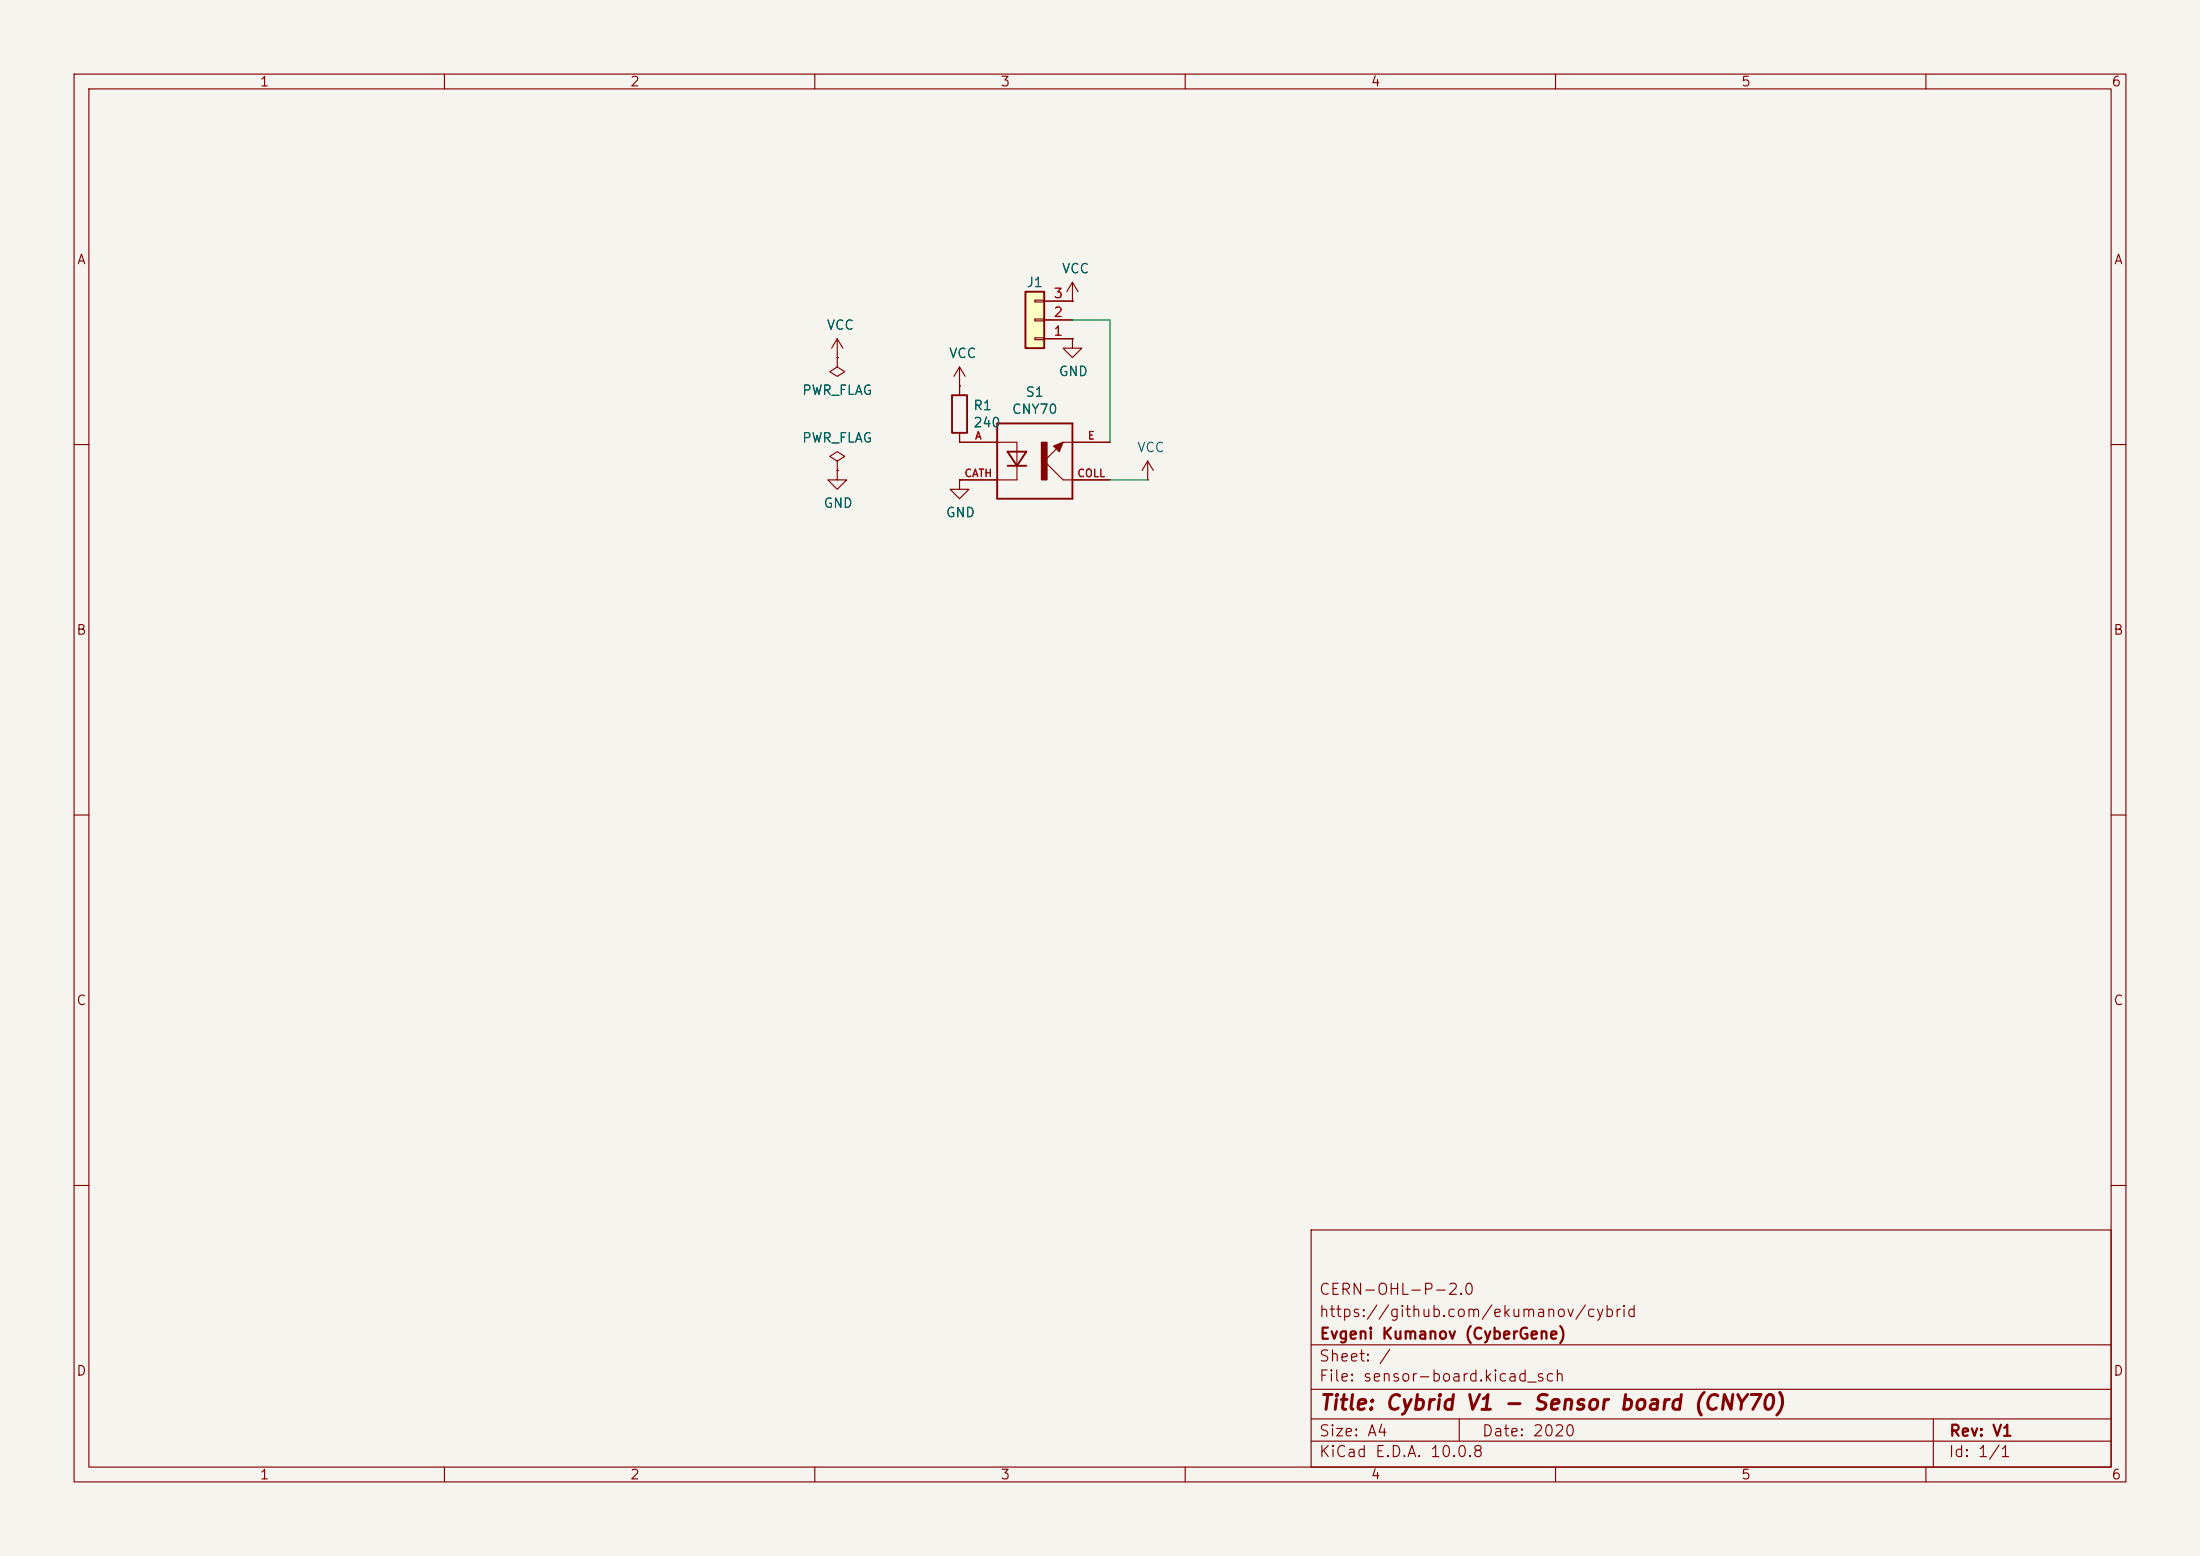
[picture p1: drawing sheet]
(kicad_sch
 (version 20260306)
 (generator "eeschema")
 (generator_version "10.0")
 (paper "A4")
 (title_block
  (title "Cybrid V1 - Sensor board (CNY70)")
  (date "2020")
  (rev "V1")
  (company "Evgeni Kumanov (CyberGene)")
  (comment 1 "https://github.com/ekumanov/cybrid")
  (comment 2 "CERN-OHL-P-2.0"))
 (lib_symbols
  (symbol "CNY70-CNY70_1"
   (pin_names
    (offset 1.016) (hide yes)) (exclude_from_sim no) (in_bom yes) (on_board yes)
   (in_pos_files yes)
   (duplicate_pin_numbers_are_jumpers no)
   (property "Reference" "U" (at -5.08 5.588 0) (show_name no) (do_not_autoplace no) (effects (font (size 1.27 1.27)) (justify left bottom)))
   (property "Value" "CNY70-CNY70" (at -5.08 -7.112 0) (show_name no) (do_not_autoplace no) (effects (font (size 1.27 1.27)) (justify left bottom)))
   (property "Footprint" "DIPS254W50P254L710H600Q4" (at 0 0 0) (show_name no) (do_not_autoplace no) (hide yes) (effects (font (size 1.27 1.27)) (justify left bottom)))
   (property "Datasheet" "CNY70" (at 0 0 0) (show_name no) (do_not_autoplace no) (hide yes) (effects (font (size 1.27 1.27)) (justify left bottom)))
   (property "Description" "" (at 0 0 0) (show_name no) (do_not_autoplace no) (hide yes) (effects (font (size 1.27 1.27))))
   (property "Field42" "None" (at 0 0 0) (show_name no) (do_not_autoplace no) (hide yes) (effects (font (size 1.27 1.27)) (justify left bottom)))
   (property "Field42_1" "PCB Mount Vishay" (at 0 0 0) (show_name no) (do_not_autoplace no) (hide yes) (effects (font (size 1.27 1.27)) (justify left bottom)))
   (property "Field42_2" "Vishay" (at 0 0 0) (show_name no) (do_not_autoplace no) (hide yes) (effects (font (size 1.27 1.27)) (justify left bottom)))
   (property "Field42_3" "CNY70 Series 1 mA 1.25 V 950 nm 200 mW Reflective Optical Sensor 4 Pin" (at 0 0 0) (show_name no) (do_not_autoplace no) (hide yes) (effects (font (size 1.27 1.27)) (justify left bottom)))
   (property "Field42_4" "Unavailable" (at 0 0 0) (show_name no) (do_not_autoplace no) (hide yes) (effects (font (size 1.27 1.27)) (justify left bottom)))
   (property "ki_locked" "" (at 0 0 0) (show_name no) (do_not_autoplace no) (effects (font (size 1.27 1.27))))
   (symbol "CNY70-CNY70_1_0_0"
    (polyline (pts (xy -5.08 5.08) (xy -5.08 -5.08)) (stroke (width 0.254) (type solid)) (fill (type none)))
    (polyline (pts (xy -5.08 -5.08) (xy 5.08 -5.08)) (stroke (width 0.254) (type solid)) (fill (type none)))
    (polyline (pts (xy -3.683 1.27) (xy -2.413 -0.635)) (stroke (width 0.254) (type solid)) (fill (type none)))
    (polyline (pts (xy -2.413 2.54) (xy -5.08 2.54)) (stroke (width 0.1524) (type solid)) (fill (type none)))
    (polyline (pts (xy -2.413 2.54) (xy -2.413 1.27)) (stroke (width 0.1524) (type solid)) (fill (type none)))
    (polyline (pts (xy -2.413 1.27) (xy -3.683 1.27)) (stroke (width 0.254) (type solid)) (fill (type none)))
    (polyline (pts (xy -2.413 -0.635) (xy -3.683 -0.635)) (stroke (width 0.254) (type solid)) (fill (type none)))
    (polyline (pts (xy -2.413 -0.635) (xy -2.413 1.27)) (stroke (width 0.1524) (type solid)) (fill (type none)))
    (polyline (pts (xy -2.413 -0.635) (xy -1.143 1.27)) (stroke (width 0.254) (type solid)) (fill (type none)))
    (polyline (pts (xy -2.413 -2.54) (xy -5.08 -2.54)) (stroke (width 0.1524) (type solid)) (fill (type none)))
    (polyline (pts (xy -2.413 -2.54) (xy -2.413 -0.635)) (stroke (width 0.1524) (type solid)) (fill (type none)))
    (polyline (pts (xy -1.143 1.27) (xy -2.413 1.27)) (stroke (width 0.254) (type solid)) (fill (type none)))
    (polyline (pts (xy -1.143 -0.635) (xy -2.413 -0.635)) (stroke (width 0.254) (type solid)) (fill (type none)))
    (rectangle (start 0.889 -2.54) (end 1.651 2.54) (stroke (width 0) (type solid)) (fill (type outline)))
    (polyline (pts (xy 1.27 0) (xy 3.81 -2.54)) (stroke (width 0.1524) (type solid)) (fill (type none)))
    (polyline (pts (xy 3.81 2.54) (xy 1.27 0)) (stroke (width 0.1524) (type solid)) (fill (type none)))
    (polyline (pts (xy 3.81 2.54) (xy 5.08 2.54)) (stroke (width 0.1524) (type solid)) (fill (type none)))
    (polyline (pts (xy 3.81 2.54) (xy 2.54 2.032) (xy 3.302 1.27)) (stroke (width 0.1524) (type solid)) (fill (type outline)))
    (polyline (pts (xy 3.81 -2.54) (xy 5.08 -2.54)) (stroke (width 0.1524) (type solid)) (fill (type none)))
    (polyline (pts (xy 5.08 5.08) (xy -5.08 5.08)) (stroke (width 0.254) (type solid)) (fill (type none)))
    (polyline (pts (xy 5.08 -5.08) (xy 5.08 5.08)) (stroke (width 0.254) (type solid)) (fill (type none)))
    (pin passive line (at -10.16 2.54 0) (length 5.08) (name "A" (effects (font (size 1.016 1.016)))) (number "A" (effects (font (size 1.016 1.016)))))
    (pin passive line (at -10.16 -2.54 0) (length 5.08) (name "CATH" (effects (font (size 1.016 1.016)))) (number "CATH" (effects (font (size 1.016 1.016)))))
    (pin passive line (at 10.16 -2.54 180) (length 5.08) (name "COLL" (effects (font (size 1.016 1.016)))) (number "COLL" (effects (font (size 1.016 1.016)))))
    (pin passive line (at 10.16 2.54 180) (length 5.08) (name "E" (effects (font (size 1.016 1.016)))) (number "E" (effects (font (size 1.016 1.016))))))
   (embedded_fonts no))
  (symbol "Connector_Generic:Conn_01x03"
   (pin_names
    (offset 1.016) (hide yes)) (exclude_from_sim no) (in_bom yes) (on_board yes)
   (in_pos_files yes)
   (duplicate_pin_numbers_are_jumpers no)
   (property "Reference" "J" (at 0 5.08 0) (show_name no) (do_not_autoplace no) (effects (font (size 1.27 1.27))))
   (property "Value" "Conn_01x03" (at 0 -5.08 0) (show_name no) (do_not_autoplace no) (effects (font (size 1.27 1.27))))
   (property "Footprint" "" (at 0 0 0) (show_name no) (do_not_autoplace no) (hide yes) (effects (font (size 1.27 1.27))))
   (property "Datasheet" "" (at 0 0 0) (show_name no) (do_not_autoplace no) (hide yes) (effects (font (size 1.27 1.27))))
   (property "Description" "Generic connector, single row, 01x03, script generated (kicad-library-utils/schlib/autogen/connector/)" (at 0 0 0) (show_name no) (do_not_autoplace no) (hide yes) (effects (font (size 1.27 1.27))))
   (symbol "Conn_01x03_1_1"
    (rectangle (start -1.27 3.81) (end 1.27 -3.81) (stroke (width 0.254) (type default)) (fill (type background)))
    (rectangle (start -1.27 2.667) (end 0 2.413) (stroke (width 0.1524) (type default)) (fill (type none)))
    (rectangle (start -1.27 0.127) (end 0 -0.127) (stroke (width 0.1524) (type default)) (fill (type none)))
    (rectangle (start -1.27 -2.413) (end 0 -2.667) (stroke (width 0.1524) (type default)) (fill (type none)))
    (pin passive line (at -5.08 2.54 0) (length 3.81) (name "Pin_1" (effects (font (size 1.27 1.27)))) (number "1" (effects (font (size 1.27 1.27)))))
    (pin passive line (at -5.08 0 0) (length 3.81) (name "Pin_2" (effects (font (size 1.27 1.27)))) (number "2" (effects (font (size 1.27 1.27)))))
    (pin passive line (at -5.08 -2.54 0) (length 3.81) (name "Pin_3" (effects (font (size 1.27 1.27)))) (number "3" (effects (font (size 1.27 1.27))))))
   (embedded_fonts no))
  (symbol "Device:R"
   (pin_numbers (hide yes))
   (pin_names
    (offset 0)) (exclude_from_sim no) (in_bom yes) (on_board yes)
   (in_pos_files yes)
   (duplicate_pin_numbers_are_jumpers no)
   (property "Reference" "R" (at 2.032 0 90) (show_name no) (do_not_autoplace no) (effects (font (size 1.27 1.27))))
   (property "Value" "R" (at 0 0 90) (show_name no) (do_not_autoplace no) (effects (font (size 1.27 1.27))))
   (property "Footprint" "" (at -1.778 0 90) (show_name no) (do_not_autoplace no) (hide yes) (effects (font (size 1.27 1.27))))
   (property "Datasheet" "" (at 0 0 0) (show_name no) (do_not_autoplace no) (hide yes) (effects (font (size 1.27 1.27))))
   (property "Description" "Resistor" (at 0 0 0) (show_name no) (do_not_autoplace no) (hide yes) (effects (font (size 1.27 1.27))))
   (symbol "R_0_1"
    (rectangle (start -1.016 -2.54) (end 1.016 2.54) (stroke (width 0.254) (type default)) (fill (type none))))
   (symbol "R_1_1"
    (pin passive line (at 0 3.81 270) (length 1.27) (name "" (effects (font (size 1.27 1.27)))) (number "1" (effects (font (size 1.27 1.27)))))
    (pin passive line (at 0 -3.81 90) (length 1.27) (name "" (effects (font (size 1.27 1.27)))) (number "2" (effects (font (size 1.27 1.27))))))
   (embedded_fonts no))
  (symbol "My-Piano-Controller---Sensor-(3-wire)-rescue:CNY70-CNY70"
   (pin_names
    (offset 1.016) (hide yes)) (exclude_from_sim no) (in_bom yes) (on_board yes)
   (in_pos_files yes)
   (duplicate_pin_numbers_are_jumpers no)
   (property "Reference" "U" (at -5.08 5.588 0) (show_name no) (do_not_autoplace no) (effects (font (size 1.27 1.27)) (justify left bottom)))
   (property "Value" "CNY70-CNY70" (at -5.08 -7.112 0) (show_name no) (do_not_autoplace no) (effects (font (size 1.27 1.27)) (justify left bottom)))
   (property "Footprint" "DIPS254W50P254L710H600Q4" (at 0 0 0) (show_name no) (do_not_autoplace no) (hide yes) (effects (font (size 1.27 1.27)) (justify left bottom)))
   (property "Datasheet" "CNY70" (at 0 0 0) (show_name no) (do_not_autoplace no) (hide yes) (effects (font (size 1.27 1.27)) (justify left bottom)))
   (property "Description" "" (at 0 0 0) (show_name no) (do_not_autoplace no) (hide yes) (effects (font (size 1.27 1.27))))
   (property "Field42" "None" (at 0 0 0) (show_name no) (do_not_autoplace no) (hide yes) (effects (font (size 1.27 1.27)) (justify left bottom)))
   (property "Field42_1" "PCB Mount Vishay" (at 0 0 0) (show_name no) (do_not_autoplace no) (hide yes) (effects (font (size 1.27 1.27)) (justify left bottom)))
   (property "Field42_2" "Vishay" (at 0 0 0) (show_name no) (do_not_autoplace no) (hide yes) (effects (font (size 1.27 1.27)) (justify left bottom)))
   (property "Field42_3" "CNY70 Series 1 mA 1.25 V 950 nm 200 mW Reflective Optical Sensor 4 Pin" (at 0 0 0) (show_name no) (do_not_autoplace no) (hide yes) (effects (font (size 1.27 1.27)) (justify left bottom)))
   (property "Field42_4" "Unavailable" (at 0 0 0) (show_name no) (do_not_autoplace no) (hide yes) (effects (font (size 1.27 1.27)) (justify left bottom)))
   (property "ki_locked" "" (at 0 0 0) (show_name no) (do_not_autoplace no) (effects (font (size 1.27 1.27))))
   (symbol "CNY70-CNY70_0_0"
    (polyline (pts (xy -5.08 5.08) (xy -5.08 -5.08)) (stroke (width 0.254) (type solid)) (fill (type none)))
    (polyline (pts (xy -5.08 -5.08) (xy 5.08 -5.08)) (stroke (width 0.254) (type solid)) (fill (type none)))
    (polyline (pts (xy -3.683 1.27) (xy -2.413 -0.635)) (stroke (width 0.254) (type solid)) (fill (type none)))
    (polyline (pts (xy -2.413 2.54) (xy -5.08 2.54)) (stroke (width 0.1524) (type solid)) (fill (type none)))
    (polyline (pts (xy -2.413 2.54) (xy -2.413 1.27)) (stroke (width 0.1524) (type solid)) (fill (type none)))
    (polyline (pts (xy -2.413 1.27) (xy -3.683 1.27)) (stroke (width 0.254) (type solid)) (fill (type none)))
    (polyline (pts (xy -2.413 -0.635) (xy -3.683 -0.635)) (stroke (width 0.254) (type solid)) (fill (type none)))
    (polyline (pts (xy -2.413 -0.635) (xy -2.413 1.27)) (stroke (width 0.1524) (type solid)) (fill (type none)))
    (polyline (pts (xy -2.413 -0.635) (xy -1.143 1.27)) (stroke (width 0.254) (type solid)) (fill (type none)))
    (polyline (pts (xy -2.413 -2.54) (xy -5.08 -2.54)) (stroke (width 0.1524) (type solid)) (fill (type none)))
    (polyline (pts (xy -2.413 -2.54) (xy -2.413 -0.635)) (stroke (width 0.1524) (type solid)) (fill (type none)))
    (polyline (pts (xy -1.143 1.27) (xy -2.413 1.27)) (stroke (width 0.254) (type solid)) (fill (type none)))
    (polyline (pts (xy -1.143 -0.635) (xy -2.413 -0.635)) (stroke (width 0.254) (type solid)) (fill (type none)))
    (rectangle (start 0.889 -2.54) (end 1.651 2.54) (stroke (width 0) (type solid)) (fill (type outline)))
    (polyline (pts (xy 1.27 0) (xy 3.81 -2.54)) (stroke (width 0.1524) (type solid)) (fill (type none)))
    (polyline (pts (xy 3.81 2.54) (xy 1.27 0)) (stroke (width 0.1524) (type solid)) (fill (type none)))
    (polyline (pts (xy 3.81 2.54) (xy 5.08 2.54)) (stroke (width 0.1524) (type solid)) (fill (type none)))
    (polyline (pts (xy 3.81 2.54) (xy 2.54 2.032) (xy 3.302 1.27)) (stroke (width 0.1524) (type solid)) (fill (type outline)))
    (polyline (pts (xy 3.81 -2.54) (xy 5.08 -2.54)) (stroke (width 0.1524) (type solid)) (fill (type none)))
    (polyline (pts (xy 5.08 5.08) (xy -5.08 5.08)) (stroke (width 0.254) (type solid)) (fill (type none)))
    (polyline (pts (xy 5.08 -5.08) (xy 5.08 5.08)) (stroke (width 0.254) (type solid)) (fill (type none)))
    (pin passive line (at -10.16 2.54 0) (length 5.08) (name "A" (effects (font (size 1.016 1.016)))) (number "A" (effects (font (size 1.016 1.016)))))
    (pin passive line (at -10.16 -2.54 0) (length 5.08) (name "CATH" (effects (font (size 1.016 1.016)))) (number "CATH" (effects (font (size 1.016 1.016)))))
    (pin passive line (at 10.16 -2.54 180) (length 5.08) (name "COLL" (effects (font (size 1.016 1.016)))) (number "COLL" (effects (font (size 1.016 1.016)))))
    (pin passive line (at 10.16 2.54 180) (length 5.08) (name "E" (effects (font (size 1.016 1.016)))) (number "E" (effects (font (size 1.016 1.016))))))
   (embedded_fonts no))
  (symbol "power:GND"
   (power global)
   (pin_numbers (hide yes))
   (pin_names
    (offset 0) (hide yes)) (exclude_from_sim no) (in_bom yes) (on_board yes)
   (in_pos_files yes)
   (duplicate_pin_numbers_are_jumpers no)
   (property "Reference" "#PWR" (at 0 -6.35 0) (show_name no) (do_not_autoplace no) (hide yes) (effects (font (size 1.27 1.27))))
   (property "Value" "GND" (at 0 -3.81 0) (show_name no) (do_not_autoplace no) (effects (font (size 1.27 1.27))))
   (property "Footprint" "" (at 0 0 0) (show_name no) (do_not_autoplace no) (hide yes) (effects (font (size 1.27 1.27))))
   (property "Datasheet" "" (at 0 0 0) (show_name no) (do_not_autoplace no) (hide yes) (effects (font (size 1.27 1.27))))
   (property "Description" "Power symbol creates a global label with name \"GND\" , ground" (at 0 0 0) (show_name no) (do_not_autoplace no) (hide yes) (effects (font (size 1.27 1.27))))
   (symbol "GND_0_1"
    (polyline (pts (xy 0 0) (xy 0 -1.27) (xy 1.27 -1.27) (xy 0 -2.54) (xy -1.27 -1.27) (xy 0 -1.27)) (stroke (width 0) (type default)) (fill (type none))))
   (symbol "GND_1_1"
    (pin power_in line (at 0 0 270) (length 0) (name "" (effects (font (size 1.27 1.27)))) (number "1" (effects (font (size 1.27 1.27))))))
   (embedded_fonts no))
  (symbol "power:PWR_FLAG"
   (power global)
   (pin_numbers (hide yes))
   (pin_names
    (offset 0) (hide yes)) (exclude_from_sim no) (in_bom yes) (on_board yes)
   (in_pos_files yes)
   (duplicate_pin_numbers_are_jumpers no)
   (property "Reference" "#FLG" (at 0 1.905 0) (show_name no) (do_not_autoplace no) (hide yes) (effects (font (size 1.27 1.27))))
   (property "Value" "PWR_FLAG" (at 0 3.81 0) (show_name no) (do_not_autoplace no) (effects (font (size 1.27 1.27))))
   (property "Footprint" "" (at 0 0 0) (show_name no) (do_not_autoplace no) (hide yes) (effects (font (size 1.27 1.27))))
   (property "Datasheet" "" (at 0 0 0) (show_name no) (do_not_autoplace no) (hide yes) (effects (font (size 1.27 1.27))))
   (property "Description" "Special symbol for telling ERC where power comes from" (at 0 0 0) (show_name no) (do_not_autoplace no) (hide yes) (effects (font (size 1.27 1.27))))
   (symbol "PWR_FLAG_0_0"
    (pin power_out line (at 0 0 90) (length 0) (name "" (effects (font (size 1.27 1.27)))) (number "1" (effects (font (size 1.27 1.27))))))
   (symbol "PWR_FLAG_0_1"
    (polyline (pts (xy 0 0) (xy 0 1.27) (xy -1.016 1.905) (xy 0 2.54) (xy 1.016 1.905) (xy 0 1.27)) (stroke (width 0) (type default)) (fill (type none))))
   (embedded_fonts no))
  (symbol "power:VCC"
   (power global)
   (pin_numbers (hide yes))
   (pin_names
    (offset 0) (hide yes)) (exclude_from_sim no) (in_bom yes) (on_board yes)
   (in_pos_files yes)
   (duplicate_pin_numbers_are_jumpers no)
   (property "Reference" "#PWR" (at 0 -3.81 0) (show_name no) (do_not_autoplace no) (hide yes) (effects (font (size 1.27 1.27))))
   (property "Value" "VCC" (at 0 3.556 0) (show_name no) (do_not_autoplace no) (effects (font (size 1.27 1.27))))
   (property "Footprint" "" (at 0 0 0) (show_name no) (do_not_autoplace no) (hide yes) (effects (font (size 1.27 1.27))))
   (property "Datasheet" "" (at 0 0 0) (show_name no) (do_not_autoplace no) (hide yes) (effects (font (size 1.27 1.27))))
   (property "Description" "Power symbol creates a global label with name \"VCC\"" (at 0 0 0) (show_name no) (do_not_autoplace no) (hide yes) (effects (font (size 1.27 1.27))))
   (symbol "VCC_0_1"
    (polyline (pts (xy -0.762 1.27) (xy 0 2.54)) (stroke (width 0) (type default)) (fill (type none)))
    (polyline (pts (xy 0 2.54) (xy 0.762 1.27)) (stroke (width 0) (type default)) (fill (type none)))
    (polyline (pts (xy 0 0) (xy 0 2.54)) (stroke (width 0) (type default)) (fill (type none))))
   (symbol "VCC_1_1"
    (pin power_in line (at 0 0 90) (length 0) (name "" (effects (font (size 1.27 1.27)))) (number "1" (effects (font (size 1.27 1.27))))))
   (embedded_fonts no)))
 (wire
  (pts (xy 149.86 43.18) (xy 144.78 43.18))
  (stroke (width 0) (type default)))
 (wire
  (pts (xy 149.86 64.77) (xy 154.94 64.77))
  (stroke (width 0) (type default)))
 (wire
  (pts (xy 149.86 59.69) (xy 149.86 43.18))
  (stroke (width 0) (type default)))
 (symbol
  (lib_name "CNY70-CNY70_1")
  (lib_id "My-Piano-Controller---Sensor-(3-wire)-rescue:CNY70-CNY70")
  (at 139.7 62.23 0)
  (unit 1)
  (body_style 1)
  (exclude_from_sim no)
  (in_bom yes)
  (on_board yes)
  (in_pos_files yes)
  (dnp no)
  (property "Reference" "S1" (at 139.7 52.9082 0) (show_name no) (do_not_autoplace no) (effects (font (size 1.27 1.27))))
  (property "Value" "CNY70" (at 139.7 55.2196 0) (show_name no) (do_not_autoplace no) (effects (font (size 1.27 1.27))))
  (property "Footprint" "DIPS254W50P254L710H600Q4" (at 139.7 62.23 0) (hide yes) (show_name no) (do_not_autoplace no) (effects (font (size 1.27 1.27)) (justify left bottom)))
  (property "Datasheet" "CNY70" (at 139.7 62.23 0) (hide yes) (show_name no) (do_not_autoplace no) (effects (font (size 1.27 1.27)) (justify left bottom)))
  (property "Description" "" (at 139.7 62.23 0) (show_name no) (do_not_autoplace no) (effects (font (size 1.27 1.27))))
  (property "Field4" "None" (at 139.7 62.23 0) (hide yes) (show_name no) (do_not_autoplace no) (effects (font (size 1.27 1.27)) (justify left bottom)))
  (property "Field5" "PCB Mount Vishay" (at 139.7 62.23 0) (hide yes) (show_name no) (do_not_autoplace no) (effects (font (size 1.27 1.27)) (justify left bottom)))
  (property "Field6" "Vishay" (at 139.7 62.23 0) (hide yes) (show_name no) (do_not_autoplace no) (effects (font (size 1.27 1.27)) (justify left bottom)))
  (property "Field7" "CNY70 Series 1 mA 1.25 V 950 nm 200 mW Reflective Optical Sensor 4 Pin" (at 139.7 62.23 0) (hide yes) (show_name no) (do_not_autoplace no) (effects (font (size 1.27 1.27)) (justify left bottom)))
  (property "Field8" "Unavailable" (at 139.7 62.23 0) (hide yes) (show_name no) (do_not_autoplace no) (effects (font (size 1.27 1.27)) (justify left bottom)))
  (pin "E")
  (pin "COLL")
  (pin "CATH")
  (pin "A"))
 (symbol
  (lib_id "power:GND")
  (at 129.54 64.77 0)
  (unit 1)
  (body_style 1)
  (exclude_from_sim no)
  (in_bom yes)
  (on_board yes)
  (in_pos_files yes)
  (dnp no)
  (property "Reference" "#PWR0101" (at 129.54 71.12 0) (hide yes) (show_name no) (do_not_autoplace no) (effects (font (size 1.27 1.27))))
  (property "Value" "GND" (at 129.667 69.1642 0) (show_name no) (do_not_autoplace no) (effects (font (size 1.27 1.27))))
  (property "Footprint" "" (at 129.54 64.77 0) (hide yes) (show_name no) (do_not_autoplace no) (effects (font (size 1.27 1.27))))
  (property "Datasheet" "" (at 129.54 64.77 0) (hide yes) (show_name no) (do_not_autoplace no) (effects (font (size 1.27 1.27))))
  (property "Description" "" (at 129.54 64.77 0) (show_name no) (do_not_autoplace no) (effects (font (size 1.27 1.27))))
  (pin "1"))
 (symbol
  (lib_id "Device:R")
  (at 129.54 55.88 0)
  (unit 1)
  (body_style 1)
  (exclude_from_sim no)
  (in_bom yes)
  (on_board yes)
  (in_pos_files yes)
  (dnp no)
  (property "Reference" "R1" (at 131.318 54.7116 0) (show_name no) (do_not_autoplace no) (effects (font (size 1.27 1.27)) (justify left)))
  (property "Value" "240" (at 131.318 57.023 0) (show_name no) (do_not_autoplace no) (effects (font (size 1.27 1.27)) (justify left)))
  (property "Footprint" "Resistors_SMD:R_0603_HandSoldering" (at 127.762 55.88 90) (hide yes) (show_name no) (do_not_autoplace no) (effects (font (size 1.27 1.27))))
  (property "Datasheet" "~" (at 129.54 55.88 0) (hide yes) (show_name no) (do_not_autoplace no) (effects (font (size 1.27 1.27))))
  (property "Description" "" (at 129.54 55.88 0) (show_name no) (do_not_autoplace no) (effects (font (size 1.27 1.27))))
  (pin "2")
  (pin "1"))
 (symbol
  (lib_id "power:VCC")
  (at 129.54 52.07 0)
  (unit 1)
  (body_style 1)
  (exclude_from_sim no)
  (in_bom yes)
  (on_board yes)
  (in_pos_files yes)
  (dnp no)
  (property "Reference" "#PWR0102" (at 129.54 55.88 0) (hide yes) (show_name no) (do_not_autoplace no) (effects (font (size 1.27 1.27))))
  (property "Value" "VCC" (at 129.9718 47.6758 0) (show_name no) (do_not_autoplace no) (effects (font (size 1.27 1.27))))
  (property "Footprint" "" (at 129.54 52.07 0) (hide yes) (show_name no) (do_not_autoplace no) (effects (font (size 1.27 1.27))))
  (property "Datasheet" "" (at 129.54 52.07 0) (hide yes) (show_name no) (do_not_autoplace no) (effects (font (size 1.27 1.27))))
  (property "Description" "" (at 129.54 52.07 0) (show_name no) (do_not_autoplace no) (effects (font (size 1.27 1.27))))
  (pin "1"))
 (symbol
  (lib_id "power:VCC")
  (at 154.94 64.77 0)
  (unit 1)
  (body_style 1)
  (exclude_from_sim no)
  (in_bom yes)
  (on_board yes)
  (in_pos_files yes)
  (dnp no)
  (property "Reference" "#PWR0103" (at 154.94 68.58 0) (hide yes) (show_name no) (do_not_autoplace no) (effects (font (size 1.27 1.27))))
  (property "Value" "VCC" (at 155.3718 60.3758 0) (show_name no) (do_not_autoplace no) (effects (font (size 1.27 1.27))))
  (property "Footprint" "" (at 154.94 64.77 0) (hide yes) (show_name no) (do_not_autoplace no) (effects (font (size 1.27 1.27))))
  (property "Datasheet" "" (at 154.94 64.77 0) (hide yes) (show_name no) (do_not_autoplace no) (effects (font (size 1.27 1.27))))
  (property "Description" "" (at 154.94 64.77 0) (show_name no) (do_not_autoplace no) (effects (font (size 1.27 1.27))))
  (pin "1"))
 (symbol
  (lib_id "Connector_Generic:Conn_01x03")
  (at 139.7 43.18 180)
  (unit 1)
  (body_style 1)
  (exclude_from_sim no)
  (in_bom yes)
  (on_board yes)
  (in_pos_files yes)
  (dnp no)
  (property "Reference" "J1" (at 139.7 38.1 0) (show_name no) (do_not_autoplace no) (effects (font (size 1.27 1.27))))
  (property "Value" "Conn_01x03" (at 141.732 37.2364 0) (hide yes) (show_name no) (do_not_autoplace no) (effects (font (size 1.27 1.27))))
  (property "Footprint" "Socket_Strips:Socket_Strip_Straight_1x03_Pitch2.54mm" (at 139.7 43.18 0) (hide yes) (show_name no) (do_not_autoplace no) (effects (font (size 1.27 1.27))))
  (property "Datasheet" "~" (at 139.7 43.18 0) (hide yes) (show_name no) (do_not_autoplace no) (effects (font (size 1.27 1.27))))
  (property "Description" "" (at 139.7 43.18 0) (show_name no) (do_not_autoplace no) (effects (font (size 1.27 1.27))))
  (pin "1")
  (pin "2")
  (pin "3"))
 (symbol
  (lib_id "power:GND")
  (at 144.78 45.72 0)
  (unit 1)
  (body_style 1)
  (exclude_from_sim no)
  (in_bom yes)
  (on_board yes)
  (in_pos_files yes)
  (dnp no)
  (property "Reference" "#PWR0104" (at 144.78 52.07 0) (hide yes) (show_name no) (do_not_autoplace no) (effects (font (size 1.27 1.27))))
  (property "Value" "GND" (at 144.907 50.1142 0) (show_name no) (do_not_autoplace no) (effects (font (size 1.27 1.27))))
  (property "Footprint" "" (at 144.78 45.72 0) (hide yes) (show_name no) (do_not_autoplace no) (effects (font (size 1.27 1.27))))
  (property "Datasheet" "" (at 144.78 45.72 0) (hide yes) (show_name no) (do_not_autoplace no) (effects (font (size 1.27 1.27))))
  (property "Description" "" (at 144.78 45.72 0) (show_name no) (do_not_autoplace no) (effects (font (size 1.27 1.27))))
  (pin "1"))
 (symbol
  (lib_id "power:VCC")
  (at 144.78 40.64 0)
  (unit 1)
  (body_style 1)
  (exclude_from_sim no)
  (in_bom yes)
  (on_board yes)
  (in_pos_files yes)
  (dnp no)
  (property "Reference" "#PWR0105" (at 144.78 44.45 0) (hide yes) (show_name no) (do_not_autoplace no) (effects (font (size 1.27 1.27))))
  (property "Value" "VCC" (at 145.2118 36.2458 0) (show_name no) (do_not_autoplace no) (effects (font (size 1.27 1.27))))
  (property "Footprint" "" (at 144.78 40.64 0) (hide yes) (show_name no) (do_not_autoplace no) (effects (font (size 1.27 1.27))))
  (property "Datasheet" "" (at 144.78 40.64 0) (hide yes) (show_name no) (do_not_autoplace no) (effects (font (size 1.27 1.27))))
  (property "Description" "" (at 144.78 40.64 0) (show_name no) (do_not_autoplace no) (effects (font (size 1.27 1.27))))
  (pin "1"))
 (symbol
  (lib_id "power:PWR_FLAG")
  (at 113.03 63.5 0)
  (unit 1)
  (body_style 1)
  (exclude_from_sim no)
  (in_bom yes)
  (on_board yes)
  (in_pos_files yes)
  (dnp no)
  (property "Reference" "#FLG0101" (at 113.03 61.595 0) (hide yes) (show_name no) (do_not_autoplace no) (effects (font (size 1.27 1.27))))
  (property "Value" "PWR_FLAG" (at 113.03 59.0804 0) (show_name no) (do_not_autoplace no) (effects (font (size 1.27 1.27))))
  (property "Footprint" "" (at 113.03 63.5 0) (hide yes) (show_name no) (do_not_autoplace no) (effects (font (size 1.27 1.27))))
  (property "Datasheet" "~" (at 113.03 63.5 0) (hide yes) (show_name no) (do_not_autoplace no) (effects (font (size 1.27 1.27))))
  (property "Description" "" (at 113.03 63.5 0) (show_name no) (do_not_autoplace no) (effects (font (size 1.27 1.27))))
  (pin "1"))
 (symbol
  (lib_id "power:GND")
  (at 113.03 63.5 0)
  (unit 1)
  (body_style 1)
  (exclude_from_sim no)
  (in_bom yes)
  (on_board yes)
  (in_pos_files yes)
  (dnp no)
  (property "Reference" "#PWR0106" (at 113.03 69.85 0) (hide yes) (show_name no) (do_not_autoplace no) (effects (font (size 1.27 1.27))))
  (property "Value" "GND" (at 113.157 67.8942 0) (show_name no) (do_not_autoplace no) (effects (font (size 1.27 1.27))))
  (property "Footprint" "" (at 113.03 63.5 0) (hide yes) (show_name no) (do_not_autoplace no) (effects (font (size 1.27 1.27))))
  (property "Datasheet" "" (at 113.03 63.5 0) (hide yes) (show_name no) (do_not_autoplace no) (effects (font (size 1.27 1.27))))
  (property "Description" "" (at 113.03 63.5 0) (show_name no) (do_not_autoplace no) (effects (font (size 1.27 1.27))))
  (pin "1"))
 (symbol
  (lib_id "power:PWR_FLAG")
  (at 113.03 48.26 180)
  (unit 1)
  (body_style 1)
  (exclude_from_sim no)
  (in_bom yes)
  (on_board yes)
  (in_pos_files yes)
  (dnp no)
  (property "Reference" "#FLG0102" (at 113.03 50.165 0) (hide yes) (show_name no) (do_not_autoplace no) (effects (font (size 1.27 1.27))))
  (property "Value" "PWR_FLAG" (at 113.03 52.6542 0) (show_name no) (do_not_autoplace no) (effects (font (size 1.27 1.27))))
  (property "Footprint" "" (at 113.03 48.26 0) (hide yes) (show_name no) (do_not_autoplace no) (effects (font (size 1.27 1.27))))
  (property "Datasheet" "~" (at 113.03 48.26 0) (hide yes) (show_name no) (do_not_autoplace no) (effects (font (size 1.27 1.27))))
  (property "Description" "" (at 113.03 48.26 0) (show_name no) (do_not_autoplace no) (effects (font (size 1.27 1.27))))
  (pin "1"))
 (symbol
  (lib_id "power:VCC")
  (at 113.03 48.26 0)
  (unit 1)
  (body_style 1)
  (exclude_from_sim no)
  (in_bom yes)
  (on_board yes)
  (in_pos_files yes)
  (dnp no)
  (property "Reference" "#PWR0107" (at 113.03 52.07 0) (hide yes) (show_name no) (do_not_autoplace no) (effects (font (size 1.27 1.27))))
  (property "Value" "VCC" (at 113.4618 43.8658 0) (show_name no) (do_not_autoplace no) (effects (font (size 1.27 1.27))))
  (property "Footprint" "" (at 113.03 48.26 0) (hide yes) (show_name no) (do_not_autoplace no) (effects (font (size 1.27 1.27))))
  (property "Datasheet" "" (at 113.03 48.26 0) (hide yes) (show_name no) (do_not_autoplace no) (effects (font (size 1.27 1.27))))
  (property "Description" "" (at 113.03 48.26 0) (show_name no) (do_not_autoplace no) (effects (font (size 1.27 1.27))))
  (pin "1"))
 (sheet_instances
  (path ""
   (page "1"))))
